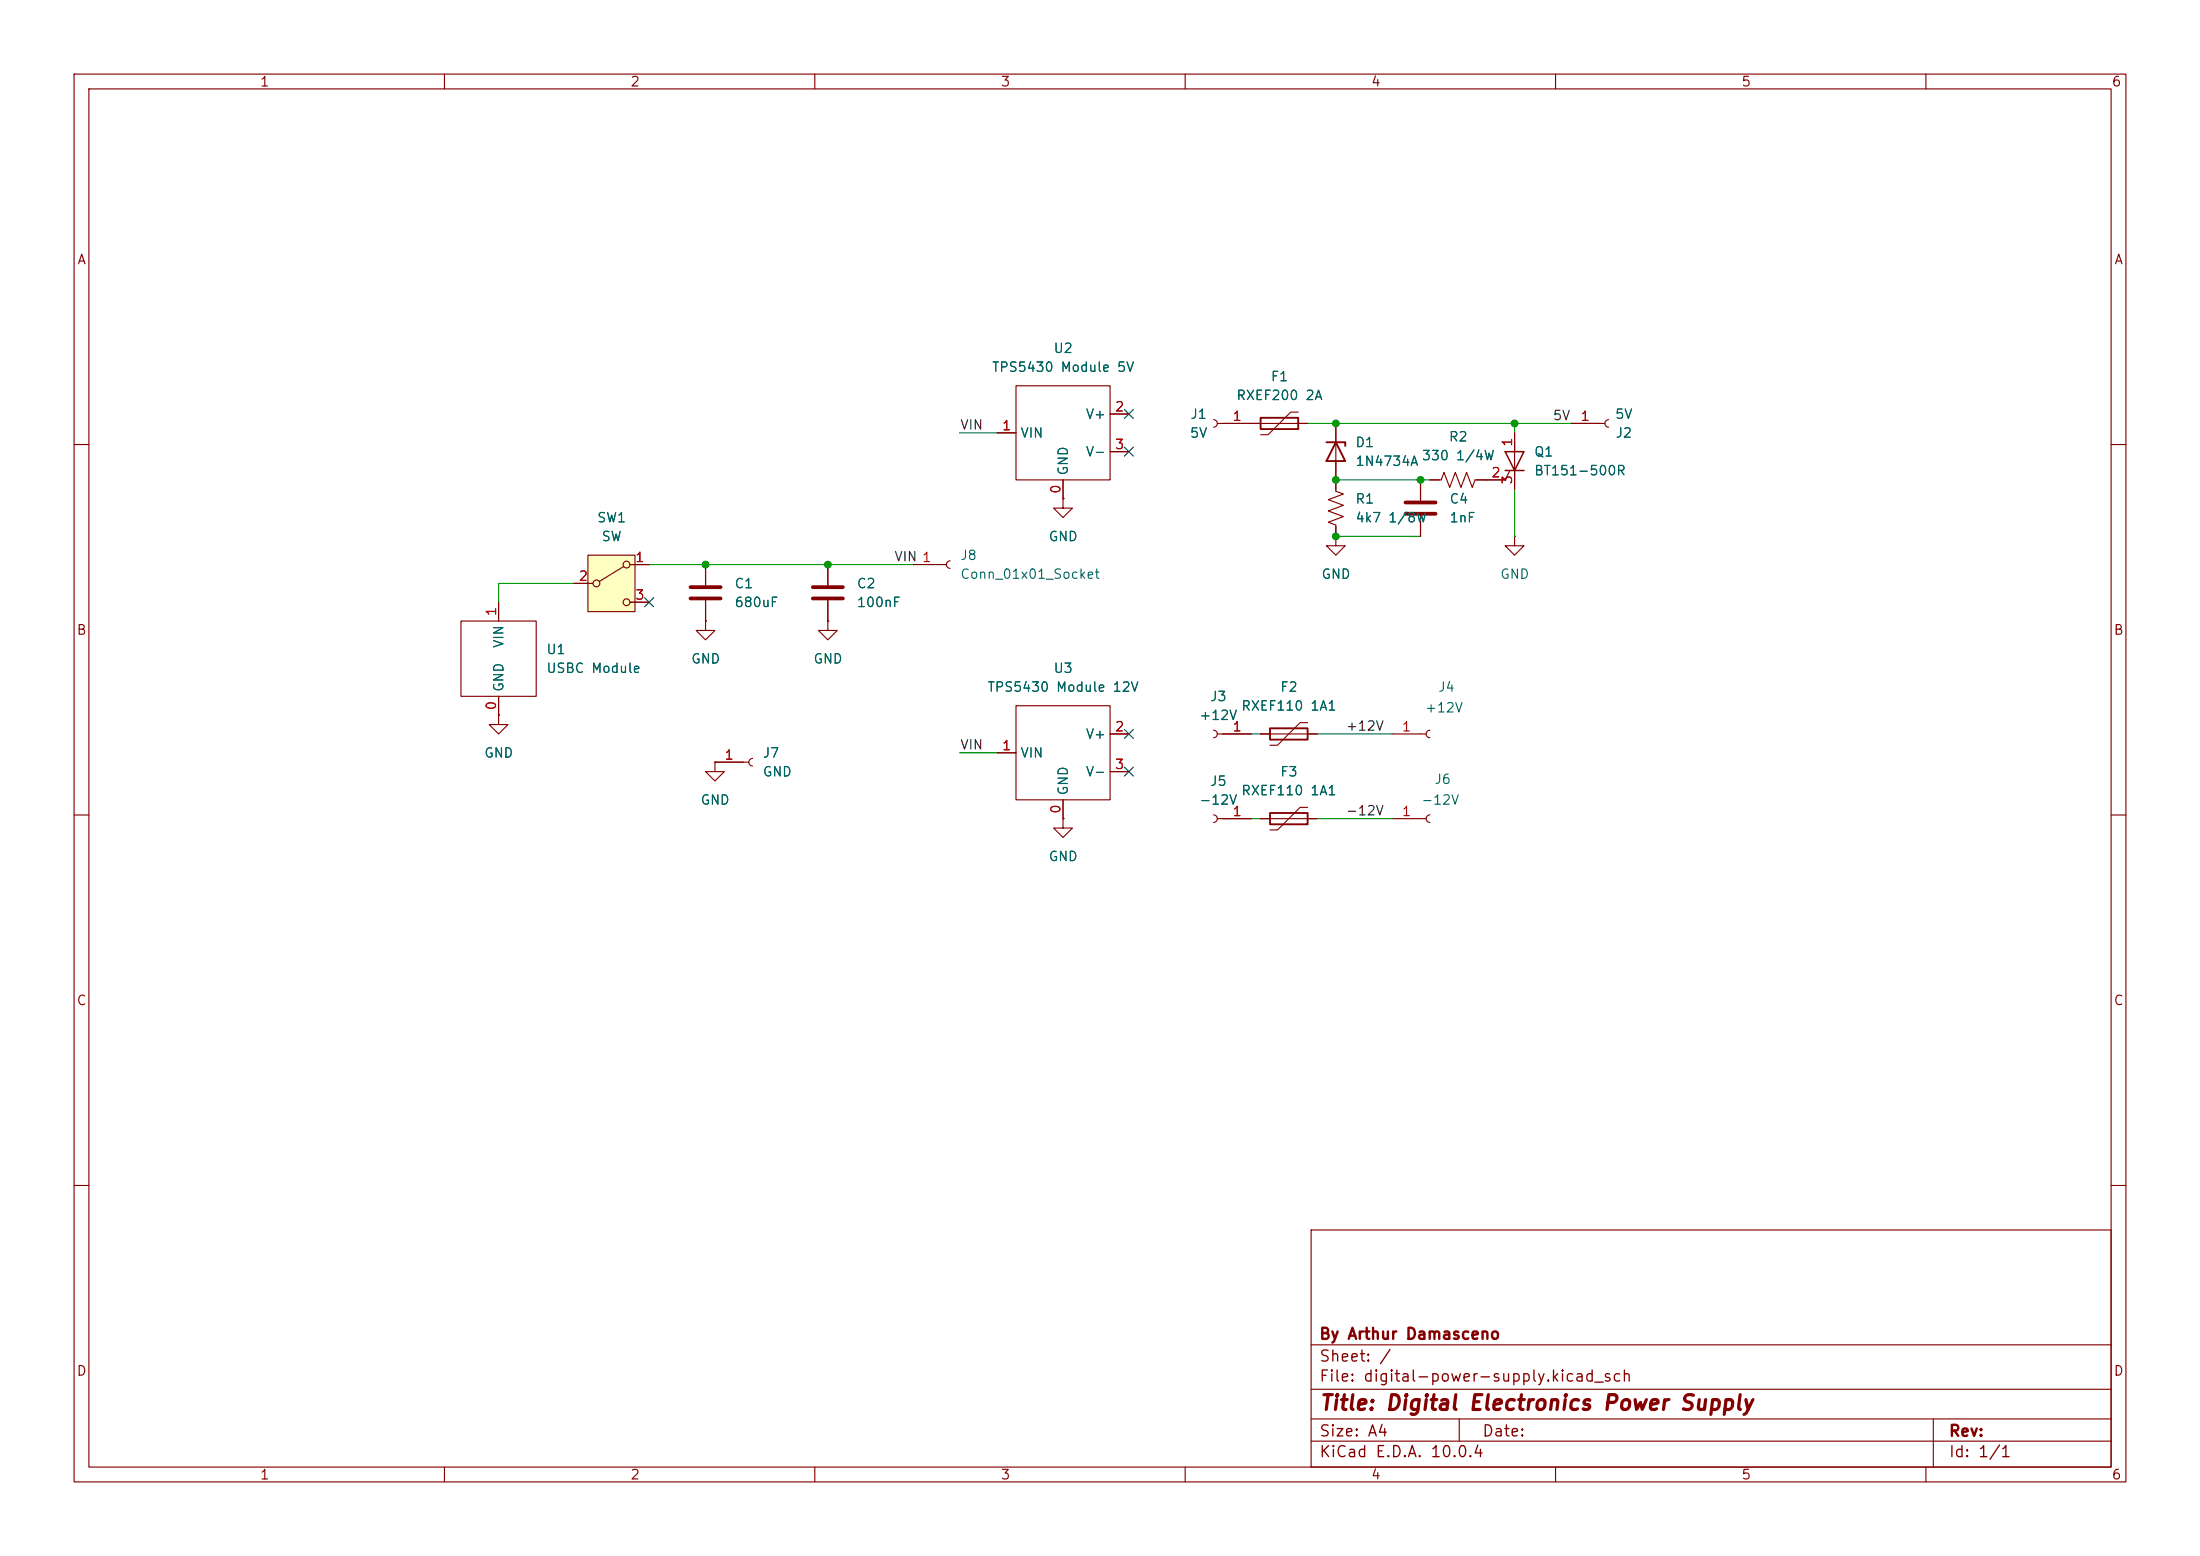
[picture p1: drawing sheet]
(kicad_sch
 (version 20260306)
 (generator "eeschema")
 (generator_version "10.0")
 (paper "A4")
 (title_block
  (title "Digital Electronics Power Supply")
  (company "By Arthur Damasceno"))
 (lib_symbols
  (symbol "Connector:Conn_01x01_Socket"
   (pin_names
    (offset 1.016) (hide yes)) (exclude_from_sim no) (in_bom yes) (on_board yes)
   (in_pos_files yes)
   (duplicate_pin_numbers_are_jumpers no)
   (property "Reference" "J" (at 0 2.54 0) (show_name no) (do_not_autoplace no) (effects (font (size 1.27 1.27))))
   (property "Value" "Conn_01x01_Socket" (at 0 -2.54 0) (show_name no) (do_not_autoplace no) (effects (font (size 1.27 1.27))))
   (property "Footprint" "" (at 0 0 0) (show_name no) (do_not_autoplace no) (hide yes) (effects (font (size 1.27 1.27))))
   (property "Datasheet" "" (at 0 0 0) (show_name no) (do_not_autoplace no) (hide yes) (effects (font (size 1.27 1.27))))
   (property "Description" "Generic connector, single row, 01x01, script generated" (at 0 0 0) (show_name no) (do_not_autoplace no) (hide yes) (effects (font (size 1.27 1.27))))
   (property "ki_locked" "" (at 0 0 0) (show_name no) (do_not_autoplace no) (effects (font (size 1.27 1.27))))
   (symbol "Conn_01x01_Socket_1_1"
    (polyline (pts (xy -1.27 0) (xy -0.508 0)) (stroke (width 0.1524) (type default)) (fill (type none)))
    (arc (start 0 -0.508) (mid -0.5058 0) (end 0 0.508) (stroke (width 0.1524) (type default)) (fill (type none)))
    (pin passive line (at -5.08 0 0) (length 3.81) (name "Pin_1" (effects (font (size 1.27 1.27)))) (number "1" (effects (font (size 1.27 1.27))))))
   (embedded_fonts no))
  (symbol "Device:C"
   (pin_numbers (hide yes))
   (pin_names
    (offset 0.254)) (exclude_from_sim no) (in_bom yes) (on_board yes)
   (in_pos_files yes)
   (duplicate_pin_numbers_are_jumpers no)
   (property "Reference" "C" (at 0.635 2.54 0) (show_name no) (do_not_autoplace no) (effects (font (size 1.27 1.27)) (justify left)))
   (property "Value" "C" (at 0.635 -2.54 0) (show_name no) (do_not_autoplace no) (effects (font (size 1.27 1.27)) (justify left)))
   (property "Footprint" "" (at 0.9652 -3.81 0) (show_name no) (do_not_autoplace no) (hide yes) (effects (font (size 1.27 1.27))))
   (property "Datasheet" "" (at 0 0 0) (show_name no) (do_not_autoplace no) (hide yes) (effects (font (size 1.27 1.27))))
   (property "Description" "Unpolarized capacitor" (at 0 0 0) (show_name no) (do_not_autoplace no) (hide yes) (effects (font (size 1.27 1.27))))
   (symbol "C_0_1"
    (polyline (pts (xy -2.032 0.762) (xy 2.032 0.762)) (stroke (width 0.508) (type default)) (fill (type none)))
    (polyline (pts (xy -2.032 -0.762) (xy 2.032 -0.762)) (stroke (width 0.508) (type default)) (fill (type none))))
   (symbol "C_1_1"
    (pin passive line (at 0 3.81 270) (length 2.794) (name "" (effects (font (size 1.27 1.27)))) (number "1" (effects (font (size 1.27 1.27)))))
    (pin passive line (at 0 -3.81 90) (length 2.794) (name "" (effects (font (size 1.27 1.27)))) (number "2" (effects (font (size 1.27 1.27))))))
   (embedded_fonts no))
  (symbol "Device:D_Zener"
   (pin_numbers (hide yes))
   (pin_names
    (offset 1.016) (hide yes)) (exclude_from_sim no) (in_bom yes) (on_board yes)
   (in_pos_files yes)
   (duplicate_pin_numbers_are_jumpers no)
   (property "Reference" "D" (at 0 2.54 0) (show_name no) (do_not_autoplace no) (effects (font (size 1.27 1.27))))
   (property "Value" "D_Zener" (at 0 -2.54 0) (show_name no) (do_not_autoplace no) (effects (font (size 1.27 1.27))))
   (property "Footprint" "" (at 0 0 0) (show_name no) (do_not_autoplace no) (hide yes) (effects (font (size 1.27 1.27))))
   (property "Datasheet" "" (at 0 0 0) (show_name no) (do_not_autoplace no) (hide yes) (effects (font (size 1.27 1.27))))
   (property "Description" "Zener diode" (at 0 0 0) (show_name no) (do_not_autoplace no) (hide yes) (effects (font (size 1.27 1.27))))
   (symbol "D_Zener_0_1"
    (polyline (pts (xy -1.27 -1.27) (xy -1.27 1.27) (xy -0.762 1.27)) (stroke (width 0.254) (type default)) (fill (type none)))
    (polyline (pts (xy 1.27 0) (xy -1.27 0)) (stroke (width 0) (type default)) (fill (type none)))
    (polyline (pts (xy 1.27 -1.27) (xy 1.27 1.27) (xy -1.27 0) (xy 1.27 -1.27)) (stroke (width 0.254) (type default)) (fill (type none))))
   (symbol "D_Zener_1_1"
    (pin passive line (at -3.81 0 0) (length 2.54) (name "K" (effects (font (size 1.27 1.27)))) (number "1" (effects (font (size 1.27 1.27)))))
    (pin passive line (at 3.81 0 180) (length 2.54) (name "A" (effects (font (size 1.27 1.27)))) (number "2" (effects (font (size 1.27 1.27))))))
   (embedded_fonts no))
  (symbol "Device:Polyfuse"
   (pin_numbers (hide yes))
   (pin_names
    (offset 0)) (exclude_from_sim no) (in_bom yes) (on_board yes)
   (in_pos_files yes)
   (duplicate_pin_numbers_are_jumpers no)
   (property "Reference" "F" (at -2.54 0 90) (show_name no) (do_not_autoplace no) (effects (font (size 1.27 1.27))))
   (property "Value" "Polyfuse" (at 2.54 0 90) (show_name no) (do_not_autoplace no) (effects (font (size 1.27 1.27))))
   (property "Footprint" "" (at 1.27 -5.08 0) (show_name no) (do_not_autoplace no) (hide yes) (effects (font (size 1.27 1.27)) (justify left)))
   (property "Datasheet" "" (at 0 0 0) (show_name no) (do_not_autoplace no) (hide yes) (effects (font (size 1.27 1.27))))
   (property "Description" "Resettable fuse, polymeric positive temperature coefficient" (at 0 0 0) (show_name no) (do_not_autoplace no) (hide yes) (effects (font (size 1.27 1.27))))
   (symbol "Polyfuse_0_1"
    (polyline (pts (xy -1.524 2.54) (xy -1.524 1.524) (xy 1.524 -1.524) (xy 1.524 -2.54)) (stroke (width 0) (type default)) (fill (type none)))
    (rectangle (start -0.762 2.54) (end 0.762 -2.54) (stroke (width 0.254) (type default)) (fill (type none)))
    (polyline (pts (xy 0 2.54) (xy 0 -2.54)) (stroke (width 0) (type default)) (fill (type none))))
   (symbol "Polyfuse_1_1"
    (pin passive line (at 0 3.81 270) (length 1.27) (name "" (effects (font (size 1.27 1.27)))) (number "1" (effects (font (size 1.27 1.27)))))
    (pin passive line (at 0 -3.81 90) (length 1.27) (name "" (effects (font (size 1.27 1.27)))) (number "2" (effects (font (size 1.27 1.27))))))
   (embedded_fonts no))
  (symbol "Device:R_US"
   (pin_numbers (hide yes))
   (pin_names
    (offset 0)) (exclude_from_sim no) (in_bom yes) (on_board yes)
   (in_pos_files yes)
   (duplicate_pin_numbers_are_jumpers no)
   (property "Reference" "R" (at 2.54 0 90) (show_name no) (do_not_autoplace no) (effects (font (size 1.27 1.27))))
   (property "Value" "R_US" (at -2.54 0 90) (show_name no) (do_not_autoplace no) (effects (font (size 1.27 1.27))))
   (property "Footprint" "" (at 1.016 -0.254 90) (show_name no) (do_not_autoplace no) (hide yes) (effects (font (size 1.27 1.27))))
   (property "Datasheet" "" (at 0 0 0) (show_name no) (do_not_autoplace no) (hide yes) (effects (font (size 1.27 1.27))))
   (property "Description" "Resistor, US symbol" (at 0 0 0) (show_name no) (do_not_autoplace no) (hide yes) (effects (font (size 1.27 1.27))))
   (symbol "R_US_0_1"
    (polyline (pts (xy 0 2.286) (xy 0 2.54)) (stroke (width 0) (type default)) (fill (type none)))
    (polyline (pts (xy 0 2.286) (xy 1.016 1.905) (xy 0 1.524) (xy -1.016 1.143) (xy 0 0.762)) (stroke (width 0) (type default)) (fill (type none)))
    (polyline (pts (xy 0 0.762) (xy 1.016 0.381) (xy 0 0) (xy -1.016 -0.381) (xy 0 -0.762)) (stroke (width 0) (type default)) (fill (type none)))
    (polyline (pts (xy 0 -0.762) (xy 1.016 -1.143) (xy 0 -1.524) (xy -1.016 -1.905) (xy 0 -2.286)) (stroke (width 0) (type default)) (fill (type none)))
    (polyline (pts (xy 0 -2.286) (xy 0 -2.54)) (stroke (width 0) (type default)) (fill (type none))))
   (symbol "R_US_1_1"
    (pin passive line (at 0 3.81 270) (length 1.27) (name "" (effects (font (size 1.27 1.27)))) (number "1" (effects (font (size 1.27 1.27)))))
    (pin passive line (at 0 -3.81 90) (length 1.27) (name "" (effects (font (size 1.27 1.27)))) (number "2" (effects (font (size 1.27 1.27))))))
   (embedded_fonts no))
  (symbol "Switch:SW_SPDT"
   (pin_names
    (offset 0) (hide yes)) (exclude_from_sim no) (in_bom yes) (on_board yes)
   (in_pos_files yes)
   (duplicate_pin_numbers_are_jumpers no)
   (property "Reference" "SW" (at 0 5.08 0) (show_name no) (do_not_autoplace no) (effects (font (size 1.27 1.27))))
   (property "Value" "SW_SPDT" (at 0 -5.08 0) (show_name no) (do_not_autoplace no) (effects (font (size 1.27 1.27))))
   (property "Footprint" "" (at 0 0 0) (show_name no) (do_not_autoplace no) (hide yes) (effects (font (size 1.27 1.27))))
   (property "Datasheet" "" (at 0 -7.62 0) (show_name no) (do_not_autoplace no) (hide yes) (effects (font (size 1.27 1.27))))
   (property "Description" "Switch, single pole double throw" (at 0 0 0) (show_name no) (do_not_autoplace no) (hide yes) (effects (font (size 1.27 1.27))))
   (symbol "SW_SPDT_0_1"
    (circle (center -2.032 0) (radius 0.4572) (stroke (width 0) (type default)) (fill (type none)))
    (polyline (pts (xy -1.651 0.254) (xy 1.651 2.286)) (stroke (width 0) (type default)) (fill (type none)))
    (circle (center 2.032 2.54) (radius 0.4572) (stroke (width 0) (type default)) (fill (type none)))
    (circle (center 2.032 -2.54) (radius 0.4572) (stroke (width 0) (type default)) (fill (type none))))
   (symbol "SW_SPDT_1_1"
    (rectangle (start -3.175 3.81) (end 3.175 -3.81) (stroke (width 0) (type default)) (fill (type background)))
    (pin passive line (at 5.08 2.54 180) (length 2.54) (name "A" (effects (font (size 1.27 1.27)))) (number "1" (effects (font (size 1.27 1.27)))))
    (pin passive line (at -5.08 0 0) (length 2.54) (name "B" (effects (font (size 1.27 1.27)))) (number "2" (effects (font (size 1.27 1.27)))))
    (pin passive line (at 5.08 -2.54 180) (length 2.54) (name "C" (effects (font (size 1.27 1.27)))) (number "3" (effects (font (size 1.27 1.27))))))
   (embedded_fonts no))
  (symbol "Triac_Thyristor:BT169B"
   (pin_names
    (offset 0) (hide yes)) (exclude_from_sim no) (in_bom yes) (on_board yes)
   (in_pos_files yes)
   (duplicate_pin_numbers_are_jumpers no)
   (property "Reference" "Q" (at 2.54 1.905 0) (show_name no) (do_not_autoplace no) (effects (font (size 1.27 1.27)) (justify left)))
   (property "Value" "BT169B" (at 2.54 0 0) (show_name no) (do_not_autoplace no) (effects (font (size 1.27 1.27)) (justify left)))
   (property "Footprint" "Package_TO_SOT_THT:TO-92_Inline" (at 2.54 -1.905 0) (show_name no) (do_not_autoplace no) (hide yes) (effects (font (size 1.27 1.27)
    (italic yes)) (justify left)))
   (property "Datasheet" "https://media.digikey.com/pdf/Data%20Sheets/NXP%20PDFs/BT169_Series.pdf" (at 0 0 0) (show_name no) (do_not_autoplace no) (hide yes) (effects (font (size 1.27 1.27)) (justify left)))
   (property "Description" "0.5A Ion, 200V Voff, Thyristors logic level, Silicon Controlled Rectifier (Thyristor), TO-92" (at 0 0 0) (show_name no) (do_not_autoplace no) (hide yes) (effects (font (size 1.27 1.27))))
   (symbol "BT169B_0_1"
    (polyline (pts (xy -1.27 1.27) (xy 1.27 1.27) (xy 0 -1.27) (xy -1.27 1.27)) (stroke (width 0.2032) (type default)) (fill (type none)))
    (polyline (pts (xy -1.27 -1.27) (xy 1.27 -1.27)) (stroke (width 0.2032) (type default)) (fill (type none)))
    (polyline (pts (xy -1.27 -2.54) (xy -0.635 -1.27)) (stroke (width 0) (type default)) (fill (type none)))
    (polyline (pts (xy 0 -2.54) (xy 0 2.54)) (stroke (width 0) (type default)) (fill (type none))))
   (symbol "BT169B_1_1"
    (pin passive line (at 0 3.81 270) (length 2.54) (name "A" (effects (font (size 1.27 1.27)))) (number "1" (effects (font (size 1.27 1.27)))))
    (pin input line (at -3.81 -2.54 0) (length 2.54) (name "G" (effects (font (size 1.27 1.27)))) (number "2" (effects (font (size 1.27 1.27)))))
    (pin passive line (at 0 -3.81 90) (length 2.54) (name "K" (effects (font (size 1.27 1.27)))) (number "3" (effects (font (size 1.27 1.27))))))
   (embedded_fonts no))
  (symbol "module:TPS5430_Module" (exclude_from_sim no) (in_bom yes) (on_board yes)
   (in_pos_files yes)
   (duplicate_pin_numbers_are_jumpers no)
   (property "Reference" "U" (at 0 0 0) (show_name no) (do_not_autoplace no) (effects (font (size 1.27 1.27))))
   (property "Value" "TPS5430_Module" (at 0.508 8.636 0) (show_name no) (do_not_autoplace no) (effects (font (size 1.27 1.27))))
   (property "Footprint" "" (at 0 0 0) (show_name no) (do_not_autoplace no) (hide yes) (effects (font (size 1.27 1.27))))
   (property "Datasheet" "" (at 0 0 0) (show_name no) (do_not_autoplace no) (hide yes) (effects (font (size 1.27 1.27))))
   (property "Description" "" (at 0 0 0) (show_name no) (do_not_autoplace no) (hide yes) (effects (font (size 1.27 1.27))))
   (symbol "TPS5430_Module_0_1"
    (rectangle (start -6.35 6.35) (end 6.35 -6.35) (stroke (width 0) (type default)) (fill (type none))))
   (symbol "TPS5430_Module_1_1"
    (pin power_out line (at 0 -8.89 90) (length 2.54) (name "GND" (effects (font (size 1.27 1.27)))) (number "0" (effects (font (size 1.27 1.27)))))
    (pin power_in line (at -8.89 0 0) (length 2.54) (name "VIN" (effects (font (size 1.27 1.27)))) (number "1" (effects (font (size 1.27 1.27)))))
    (pin power_out line (at 8.89 2.54 180) (length 2.54) (name "V+" (effects (font (size 1.27 1.27)))) (number "2" (effects (font (size 1.27 1.27)))))
    (pin power_out line (at 8.89 -2.54 180) (length 2.54) (name "V-" (effects (font (size 1.27 1.27)))) (number "3" (effects (font (size 1.27 1.27))))))
   (embedded_fonts no))
  (symbol "module:USBC_Module" (exclude_from_sim no) (in_bom yes) (on_board yes)
   (in_pos_files yes)
   (duplicate_pin_numbers_are_jumpers no)
   (property "Reference" "K" (at 0 0 0) (show_name no) (do_not_autoplace no) (effects (font (size 1.27 1.27))))
   (property "Value" "USBC_Module" (at 11.938 0 0) (show_name no) (do_not_autoplace no) (effects (font (size 1.27 1.27))))
   (property "Footprint" "" (at 0 0 0) (show_name no) (do_not_autoplace no) (hide yes) (effects (font (size 1.27 1.27))))
   (property "Datasheet" "" (at 0 0 0) (show_name no) (do_not_autoplace no) (hide yes) (effects (font (size 1.27 1.27))))
   (property "Description" "" (at 0 0 0) (show_name no) (do_not_autoplace no) (hide yes) (effects (font (size 1.27 1.27))))
   (symbol "USBC_Module_0_1"
    (rectangle (start -5.08 5.08) (end 5.08 -5.08) (stroke (width 0) (type default)) (fill (type none))))
   (symbol "USBC_Module_1_1"
    (pin power_out line (at 0 -7.62 90) (length 2.54) (name "GND" (effects (font (size 1.27 1.27)))) (number "0" (effects (font (size 1.27 1.27)))))
    (pin power_out line (at 0 7.62 270) (length 2.54) (name "VIN" (effects (font (size 1.27 1.27)))) (number "1" (effects (font (size 1.27 1.27))))))
   (embedded_fonts no))
  (symbol "power:GND"
   (power global)
   (pin_numbers (hide yes))
   (pin_names
    (offset 0) (hide yes)) (exclude_from_sim no) (in_bom yes) (on_board yes)
   (in_pos_files yes)
   (duplicate_pin_numbers_are_jumpers no)
   (property "Reference" "#PWR" (at 0 -6.35 0) (show_name no) (do_not_autoplace no) (hide yes) (effects (font (size 1.27 1.27))))
   (property "Value" "GND" (at 0 -3.81 0) (show_name no) (do_not_autoplace no) (effects (font (size 1.27 1.27))))
   (property "Footprint" "" (at 0 0 0) (show_name no) (do_not_autoplace no) (hide yes) (effects (font (size 1.27 1.27))))
   (property "Datasheet" "" (at 0 0 0) (show_name no) (do_not_autoplace no) (hide yes) (effects (font (size 1.27 1.27))))
   (property "Description" "Power symbol creates a global label with name \"GND\" , ground" (at 0 0 0) (show_name no) (do_not_autoplace no) (hide yes) (effects (font (size 1.27 1.27))))
   (symbol "GND_0_1"
    (polyline (pts (xy 0 0) (xy 0 -1.27) (xy 1.27 -1.27) (xy 0 -2.54) (xy -1.27 -1.27) (xy 0 -1.27)) (stroke (width 0) (type default)) (fill (type none))))
   (symbol "GND_1_1"
    (pin power_in line (at 0 0 270) (length 0) (name "" (effects (font (size 1.27 1.27)))) (number "1" (effects (font (size 1.27 1.27))))))
   (embedded_fonts no)))
 (junction
  (at 191.77 64.77)
  (diameter 0)
  (color 0 0 0 0))
 (junction
  (at 95.25 76.2)
  (diameter 0)
  (color 0 0 0 0))
 (junction
  (at 180.34 64.77)
  (diameter 0)
  (color 0 0 0 0))
 (junction
  (at 180.34 57.15)
  (diameter 0)
  (color 0 0 0 0))
 (junction
  (at 204.47 57.15)
  (diameter 0)
  (color 0 0 0 0))
 (junction
  (at 180.34 72.39)
  (diameter 0)
  (color 0 0 0 0))
 (junction
  (at 111.76 76.2)
  (diameter 0)
  (color 0 0 0 0))
 (no_connect
  (at 152.4 104.14))
 (no_connect
  (at 152.4 60.96))
 (no_connect
  (at 152.4 99.06))
 (no_connect
  (at 152.4 55.88))
 (no_connect
  (at 87.63 81.28))
 (wire
  (pts (xy 170.18 110.49) (xy 168.91 110.49))
  (stroke (width 0) (type default)))
 (wire
  (pts (xy 129.54 58.42) (xy 134.62 58.42))
  (stroke (width 0) (type default)))
 (wire
  (pts (xy 77.47 78.74) (xy 67.31 78.74))
  (stroke (width 0) (type default)))
 (wire
  (pts (xy 170.18 99.06) (xy 168.91 99.06))
  (stroke (width 0) (type default)))
 (wire
  (pts (xy 95.25 76.2) (xy 87.63 76.2))
  (stroke (width 0) (type default)))
 (wire
  (pts (xy 111.76 76.2) (xy 123.19 76.2))
  (stroke (width 0) (type default)))
 (wire
  (pts (xy 180.34 72.39) (xy 191.77 72.39))
  (stroke (width 0) (type default)))
 (wire
  (pts (xy 204.47 66.04) (xy 204.47 72.39))
  (stroke (width 0) (type default)))
 (wire
  (pts (xy 191.77 64.77) (xy 193.04 64.77))
  (stroke (width 0) (type default)))
 (wire
  (pts (xy 129.54 101.6) (xy 134.62 101.6))
  (stroke (width 0) (type default)))
 (wire
  (pts (xy 180.34 64.77) (xy 191.77 64.77))
  (stroke (width 0) (type default)))
 (wire
  (pts (xy 176.53 57.15) (xy 180.34 57.15))
  (stroke (width 0) (type default)))
 (wire
  (pts (xy 67.31 78.74) (xy 67.31 81.28))
  (stroke (width 0) (type default)))
 (wire
  (pts (xy 204.47 57.15) (xy 212.09 57.15))
  (stroke (width 0) (type default)))
 (wire
  (pts (xy 177.8 110.49) (xy 187.96 110.49))
  (stroke (width 0) (type default)))
 (wire
  (pts (xy 177.8 99.06) (xy 187.96 99.06))
  (stroke (width 0) (type default)))
 (wire
  (pts (xy 180.34 57.15) (xy 204.47 57.15))
  (stroke (width 0) (type default)))
 (wire
  (pts (xy 204.47 58.42) (xy 204.47 57.15))
  (stroke (width 0) (type default)))
 (wire
  (pts (xy 95.25 76.2) (xy 111.76 76.2))
  (stroke (width 0) (type default)))
 (label "VIN"
  (at 120.65 76.2 0)
  (effects (font (size 1.27 1.27)) (justify left bottom)))
 (label "-12V"
  (at 181.61 110.49 0)
  (effects (font (size 1.27 1.27)) (justify left bottom)))
 (label "5V"
  (at 209.55 57.15 0)
  (effects (font (size 1.27 1.27)) (justify left bottom)))
 (label "+12V"
  (at 181.61 99.06 0)
  (effects (font (size 1.27 1.27)) (justify left bottom)))
 (label "VIN"
  (at 129.54 58.42 0)
  (effects (font (size 1.27 1.27)) (justify left bottom)))
 (label "VIN"
  (at 129.54 101.6 0)
  (effects (font (size 1.27 1.27)) (justify left bottom)))
 (symbol
  (lib_id "Connector:Conn_01x01_Socket")
  (at 217.17 57.15 0)
  (unit 1)
  (body_style 1)
  (exclude_from_sim no)
  (in_bom yes)
  (on_board yes)
  (in_pos_files yes)
  (dnp no)
  (property "Reference" "J2" (at 219.202 58.42 0) (show_name no) (do_not_autoplace no) (effects (font (size 1.27 1.27))))
  (property "Value" "5V" (at 219.202 55.88 0) (show_name no) (do_not_autoplace no) (effects (font (size 1.27 1.27))))
  (property "Footprint" "footprints:Connector" (at 217.17 57.15 0) (hide yes) (show_name no) (do_not_autoplace no) (effects (font (size 1.27 1.27))))
  (property "Datasheet" "" (at 217.17 57.15 0) (hide yes) (show_name no) (do_not_autoplace no) (effects (font (size 1.27 1.27))))
  (property "Description" "Generic connector, single row, 01x01, script generated" (at 217.17 57.15 0) (hide yes) (show_name no) (do_not_autoplace no) (effects (font (size 1.27 1.27))))
  (pin "1"))
 (symbol
  (lib_id "Device:Polyfuse")
  (at 172.72 57.15 90)
  (unit 1)
  (body_style 1)
  (exclude_from_sim no)
  (in_bom yes)
  (on_board yes)
  (in_pos_files yes)
  (dnp no)
  (fields_autoplaced yes)
  (property "Reference" "F1" (at 172.72 50.8 90) (show_name no) (do_not_autoplace no) (effects (font (size 1.27 1.27))))
  (property "Value" "RXEF200 2A" (at 172.72 53.34 90) (show_name no) (do_not_autoplace no) (effects (font (size 1.27 1.27))))
  (property "Footprint" "Fuse:Fuse_Bourns_MF-RG300" (at 177.8 55.88 0) (hide yes) (show_name no) (do_not_autoplace no) (effects (font (size 1.27 1.27)) (justify left)))
  (property "Datasheet" "" (at 172.72 57.15 0) (hide yes) (show_name no) (do_not_autoplace no) (effects (font (size 1.27 1.27))))
  (property "Description" "Resettable fuse, polymeric positive temperature coefficient" (at 172.72 57.15 0) (hide yes) (show_name no) (do_not_autoplace no) (effects (font (size 1.27 1.27))))
  (pin "1")
  (pin "2"))
 (symbol
  (lib_id "Connector:Conn_01x01_Socket")
  (at 163.83 99.06 180)
  (unit 1)
  (body_style 1)
  (exclude_from_sim no)
  (in_bom yes)
  (on_board yes)
  (in_pos_files yes)
  (dnp no)
  (fields_autoplaced yes)
  (property "Reference" "J3" (at 164.465 93.98 0) (show_name no) (do_not_autoplace no) (effects (font (size 1.27 1.27))))
  (property "Value" "+12V" (at 164.465 96.52 0) (show_name no) (do_not_autoplace no) (effects (font (size 1.27 1.27))))
  (property "Footprint" "footprints:Connector" (at 163.83 99.06 0) (hide yes) (show_name no) (do_not_autoplace no) (effects (font (size 1.27 1.27))))
  (property "Datasheet" "" (at 163.83 99.06 0) (hide yes) (show_name no) (do_not_autoplace no) (effects (font (size 1.27 1.27))))
  (property "Description" "Generic connector, single row, 01x01, script generated" (at 163.83 99.06 0) (hide yes) (show_name no) (do_not_autoplace no) (effects (font (size 1.27 1.27))))
  (pin "1"))
 (symbol
  (lib_id "power:GND")
  (at 180.34 72.39 0)
  (unit 1)
  (body_style 1)
  (exclude_from_sim no)
  (in_bom yes)
  (on_board yes)
  (in_pos_files yes)
  (dnp no)
  (fields_autoplaced yes)
  (property "Reference" "#PWR01" (at 180.34 78.74 0) (hide yes) (show_name no) (do_not_autoplace no) (effects (font (size 1.27 1.27))))
  (property "Value" "GND" (at 180.34 77.47 0) (show_name no) (do_not_autoplace no) (effects (font (size 1.27 1.27))))
  (property "Footprint" "" (at 180.34 72.39 0) (hide yes) (show_name no) (do_not_autoplace no) (effects (font (size 1.27 1.27))))
  (property "Datasheet" "" (at 180.34 72.39 0) (hide yes) (show_name no) (do_not_autoplace no) (effects (font (size 1.27 1.27))))
  (property "Description" "Power symbol creates a global label with name \"GND\" , ground" (at 180.34 72.39 0) (hide yes) (show_name no) (do_not_autoplace no) (effects (font (size 1.27 1.27))))
  (pin "1"))
 (symbol
  (lib_id "module:USBC_Module")
  (at 67.31 88.9 0)
  (unit 1)
  (body_style 1)
  (exclude_from_sim no)
  (in_bom yes)
  (on_board yes)
  (in_pos_files yes)
  (dnp no)
  (fields_autoplaced yes)
  (property "Reference" "U1" (at 73.66 87.6299 0) (show_name no) (do_not_autoplace no) (effects (font (size 1.27 1.27)) (justify left)))
  (property "Value" "USBC Module" (at 73.66 90.1699 0) (show_name no) (do_not_autoplace no) (effects (font (size 1.27 1.27)) (justify left)))
  (property "Footprint" "footprints:USBC_Module" (at 67.31 88.9 0) (hide yes) (show_name no) (do_not_autoplace no) (effects (font (size 1.27 1.27))))
  (property "Datasheet" "" (at 67.31 88.9 0) (hide yes) (show_name no) (do_not_autoplace no) (effects (font (size 1.27 1.27))))
  (property "Description" "" (at 67.31 88.9 0) (hide yes) (show_name no) (do_not_autoplace no) (effects (font (size 1.27 1.27))))
  (pin "0")
  (pin "1"))
 (symbol
  (lib_id "Connector:Conn_01x01_Socket")
  (at 101.6 102.87 0)
  (unit 1)
  (body_style 1)
  (exclude_from_sim no)
  (in_bom yes)
  (on_board yes)
  (in_pos_files yes)
  (dnp no)
  (fields_autoplaced yes)
  (property "Reference" "J7" (at 102.87 101.5999 0) (show_name no) (do_not_autoplace no) (effects (font (size 1.27 1.27)) (justify left)))
  (property "Value" "GND" (at 102.87 104.1399 0) (show_name no) (do_not_autoplace no) (effects (font (size 1.27 1.27)) (justify left)))
  (property "Footprint" "footprints:Connector" (at 101.6 102.87 0) (hide yes) (show_name no) (do_not_autoplace no) (effects (font (size 1.27 1.27))))
  (property "Datasheet" "" (at 101.6 102.87 0) (hide yes) (show_name no) (do_not_autoplace no) (effects (font (size 1.27 1.27))))
  (property "Description" "Generic connector, single row, 01x01, script generated" (at 101.6 102.87 0) (hide yes) (show_name no) (do_not_autoplace no) (effects (font (size 1.27 1.27))))
  (pin "1"))
 (symbol
  (lib_id "Triac_Thyristor:BT169B")
  (at 204.47 62.23 0)
  (unit 1)
  (body_style 1)
  (exclude_from_sim no)
  (in_bom yes)
  (on_board yes)
  (in_pos_files yes)
  (dnp no)
  (fields_autoplaced yes)
  (property "Reference" "Q1" (at 207.01 60.9599 0) (show_name no) (do_not_autoplace no) (effects (font (size 1.27 1.27)) (justify left)))
  (property "Value" "BT151-500R" (at 207.01 63.4999 0) (show_name no) (do_not_autoplace no) (effects (font (size 1.27 1.27)) (justify left)))
  (property "Footprint" "Package_TO_SOT_THT:TO-92_Inline" (at 207.01 64.135 0) (hide yes) (show_name no) (do_not_autoplace no) (effects (font (size 1.27 1.27)
    (italic yes)) (justify left)))
  (property "Datasheet" "https://media.digikey.com/pdf/Data%20Sheets/NXP%20PDFs/BT169_Series.pdf" (at 204.47 62.23 0) (hide yes) (show_name no) (do_not_autoplace no) (effects (font (size 1.27 1.27)) (justify left)))
  (property "Description" "0.5A Ion, 200V Voff, Thyristors logic level, Silicon Controlled Rectifier (Thyristor), TO-92" (at 204.47 62.23 0) (hide yes) (show_name no) (do_not_autoplace no) (effects (font (size 1.27 1.27))))
  (pin "1")
  (pin "3")
  (pin "2"))
 (symbol
  (lib_id "power:GND")
  (at 95.25 83.82 0)
  (unit 1)
  (body_style 1)
  (exclude_from_sim no)
  (in_bom yes)
  (on_board yes)
  (in_pos_files yes)
  (dnp no)
  (fields_autoplaced yes)
  (property "Reference" "#PWR031" (at 95.25 90.17 0) (hide yes) (show_name no) (do_not_autoplace no) (effects (font (size 1.27 1.27))))
  (property "Value" "GND" (at 95.25 88.9 0) (show_name no) (do_not_autoplace no) (effects (font (size 1.27 1.27))))
  (property "Footprint" "" (at 95.25 83.82 0) (hide yes) (show_name no) (do_not_autoplace no) (effects (font (size 1.27 1.27))))
  (property "Datasheet" "" (at 95.25 83.82 0) (hide yes) (show_name no) (do_not_autoplace no) (effects (font (size 1.27 1.27))))
  (property "Description" "Power symbol creates a global label with name \"GND\" , ground" (at 95.25 83.82 0) (hide yes) (show_name no) (do_not_autoplace no) (effects (font (size 1.27 1.27))))
  (pin "1"))
 (symbol
  (lib_id "Connector:Conn_01x01_Socket")
  (at 163.83 110.49 180)
  (unit 1)
  (body_style 1)
  (exclude_from_sim no)
  (in_bom yes)
  (on_board yes)
  (in_pos_files yes)
  (dnp no)
  (fields_autoplaced yes)
  (property "Reference" "J5" (at 164.465 105.41 0) (show_name no) (do_not_autoplace no) (effects (font (size 1.27 1.27))))
  (property "Value" "-12V" (at 164.465 107.95 0) (show_name no) (do_not_autoplace no) (effects (font (size 1.27 1.27))))
  (property "Footprint" "footprints:Connector" (at 163.83 110.49 0) (hide yes) (show_name no) (do_not_autoplace no) (effects (font (size 1.27 1.27))))
  (property "Datasheet" "" (at 163.83 110.49 0) (hide yes) (show_name no) (do_not_autoplace no) (effects (font (size 1.27 1.27))))
  (property "Description" "Generic connector, single row, 01x01, script generated" (at 163.83 110.49 0) (hide yes) (show_name no) (do_not_autoplace no) (effects (font (size 1.27 1.27))))
  (pin "1"))
 (symbol
  (lib_id "Device:Polyfuse")
  (at 173.99 110.49 90)
  (unit 1)
  (body_style 1)
  (exclude_from_sim no)
  (in_bom yes)
  (on_board yes)
  (in_pos_files yes)
  (dnp no)
  (fields_autoplaced yes)
  (property "Reference" "F3" (at 173.99 104.14 90) (show_name no) (do_not_autoplace no) (effects (font (size 1.27 1.27))))
  (property "Value" "RXEF110 1A1" (at 173.99 106.68 90) (show_name no) (do_not_autoplace no) (effects (font (size 1.27 1.27))))
  (property "Footprint" "Fuse:Fuse_Bourns_MF-RG300" (at 179.07 109.22 0) (hide yes) (show_name no) (do_not_autoplace no) (effects (font (size 1.27 1.27)) (justify left)))
  (property "Datasheet" "" (at 173.99 110.49 0) (hide yes) (show_name no) (do_not_autoplace no) (effects (font (size 1.27 1.27))))
  (property "Description" "Resettable fuse, polymeric positive temperature coefficient" (at 173.99 110.49 0) (hide yes) (show_name no) (do_not_autoplace no) (effects (font (size 1.27 1.27))))
  (pin "1")
  (pin "2"))
 (symbol
  (lib_id "Switch:SW_SPDT")
  (at 82.55 78.74 0)
  (unit 1)
  (body_style 1)
  (exclude_from_sim no)
  (in_bom yes)
  (on_board yes)
  (in_pos_files yes)
  (dnp no)
  (fields_autoplaced yes)
  (property "Reference" "SW1" (at 82.55 69.85 0) (show_name no) (do_not_autoplace no) (effects (font (size 1.27 1.27))))
  (property "Value" "SW" (at 82.55 72.39 0) (show_name no) (do_not_autoplace no) (effects (font (size 1.27 1.27))))
  (property "Footprint" "" (at 82.55 78.74 0) (hide yes) (show_name no) (do_not_autoplace no) (effects (font (size 1.27 1.27))))
  (property "Datasheet" "" (at 82.55 86.36 0) (hide yes) (show_name no) (do_not_autoplace no) (effects (font (size 1.27 1.27))))
  (property "Description" "Switch, single pole double throw" (at 82.55 78.74 0) (hide yes) (show_name no) (do_not_autoplace no) (effects (font (size 1.27 1.27))))
  (pin "2")
  (pin "1")
  (pin "3"))
 (symbol
  (lib_id "power:GND")
  (at 96.52 102.87 0)
  (unit 1)
  (body_style 1)
  (exclude_from_sim no)
  (in_bom yes)
  (on_board yes)
  (in_pos_files yes)
  (dnp no)
  (fields_autoplaced yes)
  (property "Reference" "#PWR03" (at 96.52 109.22 0) (hide yes) (show_name no) (do_not_autoplace no) (effects (font (size 1.27 1.27))))
  (property "Value" "GND" (at 96.52 107.95 0) (show_name no) (do_not_autoplace no) (effects (font (size 1.27 1.27))))
  (property "Footprint" "" (at 96.52 102.87 0) (hide yes) (show_name no) (do_not_autoplace no) (effects (font (size 1.27 1.27))))
  (property "Datasheet" "" (at 96.52 102.87 0) (hide yes) (show_name no) (do_not_autoplace no) (effects (font (size 1.27 1.27))))
  (property "Description" "Power symbol creates a global label with name \"GND\" , ground" (at 96.52 102.87 0) (hide yes) (show_name no) (do_not_autoplace no) (effects (font (size 1.27 1.27))))
  (pin "1"))
 (symbol
  (lib_id "Device:C")
  (at 191.77 68.58 0)
  (unit 1)
  (body_style 1)
  (exclude_from_sim no)
  (in_bom yes)
  (on_board yes)
  (in_pos_files yes)
  (dnp no)
  (fields_autoplaced yes)
  (property "Reference" "C4" (at 195.58 67.3099 0) (show_name no) (do_not_autoplace no) (effects (font (size 1.27 1.27)) (justify left)))
  (property "Value" "1nF" (at 195.58 69.8499 0) (show_name no) (do_not_autoplace no) (effects (font (size 1.27 1.27)) (justify left)))
  (property "Footprint" "Capacitor_THT:C_Disc_D3.0mm_W2.0mm_P2.50mm" (at 192.7352 72.39 0) (hide yes) (show_name no) (do_not_autoplace no) (effects (font (size 1.27 1.27))))
  (property "Datasheet" "" (at 191.77 68.58 0) (hide yes) (show_name no) (do_not_autoplace no) (effects (font (size 1.27 1.27))))
  (property "Description" "Unpolarized capacitor" (at 191.77 68.58 0) (hide yes) (show_name no) (do_not_autoplace no) (effects (font (size 1.27 1.27))))
  (pin "1")
  (pin "2"))
 (symbol
  (lib_id "power:GND")
  (at 143.51 67.31 0)
  (unit 1)
  (body_style 1)
  (exclude_from_sim no)
  (in_bom yes)
  (on_board yes)
  (in_pos_files yes)
  (dnp no)
  (fields_autoplaced yes)
  (property "Reference" "#PWR033" (at 143.51 73.66 0) (hide yes) (show_name no) (do_not_autoplace no) (effects (font (size 1.27 1.27))))
  (property "Value" "GND" (at 143.51 72.39 0) (show_name no) (do_not_autoplace no) (effects (font (size 1.27 1.27))))
  (property "Footprint" "" (at 143.51 67.31 0) (hide yes) (show_name no) (do_not_autoplace no) (effects (font (size 1.27 1.27))))
  (property "Datasheet" "" (at 143.51 67.31 0) (hide yes) (show_name no) (do_not_autoplace no) (effects (font (size 1.27 1.27))))
  (property "Description" "Power symbol creates a global label with name \"GND\" , ground" (at 143.51 67.31 0) (hide yes) (show_name no) (do_not_autoplace no) (effects (font (size 1.27 1.27))))
  (pin "1"))
 (symbol
  (lib_id "Device:D_Zener")
  (at 180.34 60.96 270)
  (unit 1)
  (body_style 1)
  (exclude_from_sim no)
  (in_bom yes)
  (on_board yes)
  (in_pos_files yes)
  (dnp no)
  (fields_autoplaced yes)
  (property "Reference" "D1" (at 182.88 59.6899 90) (show_name no) (do_not_autoplace no) (effects (font (size 1.27 1.27)) (justify left)))
  (property "Value" "1N4734A" (at 182.88 62.2299 90) (show_name no) (do_not_autoplace no) (effects (font (size 1.27 1.27)) (justify left)))
  (property "Footprint" "Diode_THT:D_DO-34_SOD68_P7.62mm_Horizontal" (at 180.34 60.96 0) (hide yes) (show_name no) (do_not_autoplace no) (effects (font (size 1.27 1.27))))
  (property "Datasheet" "" (at 180.34 60.96 0) (hide yes) (show_name no) (do_not_autoplace no) (effects (font (size 1.27 1.27))))
  (property "Description" "Zener diode" (at 180.34 60.96 0) (hide yes) (show_name no) (do_not_autoplace no) (effects (font (size 1.27 1.27))))
  (pin "2")
  (pin "1"))
 (symbol
  (lib_id "power:GND")
  (at 204.47 72.39 0)
  (unit 1)
  (body_style 1)
  (exclude_from_sim no)
  (in_bom yes)
  (on_board yes)
  (in_pos_files yes)
  (dnp no)
  (fields_autoplaced yes)
  (property "Reference" "#PWR02" (at 204.47 78.74 0) (hide yes) (show_name no) (do_not_autoplace no) (effects (font (size 1.27 1.27))))
  (property "Value" "GND" (at 204.47 77.47 0) (show_name no) (do_not_autoplace no) (effects (font (size 1.27 1.27))))
  (property "Footprint" "" (at 204.47 72.39 0) (hide yes) (show_name no) (do_not_autoplace no) (effects (font (size 1.27 1.27))))
  (property "Datasheet" "" (at 204.47 72.39 0) (hide yes) (show_name no) (do_not_autoplace no) (effects (font (size 1.27 1.27))))
  (property "Description" "Power symbol creates a global label with name \"GND\" , ground" (at 204.47 72.39 0) (hide yes) (show_name no) (do_not_autoplace no) (effects (font (size 1.27 1.27))))
  (pin "1"))
 (symbol
  (lib_id "Device:C")
  (at 111.76 80.01 0)
  (unit 1)
  (body_style 1)
  (exclude_from_sim no)
  (in_bom yes)
  (on_board yes)
  (in_pos_files yes)
  (dnp no)
  (fields_autoplaced yes)
  (property "Reference" "C2" (at 115.57 78.7399 0) (show_name no) (do_not_autoplace no) (effects (font (size 1.27 1.27)) (justify left)))
  (property "Value" "100nF" (at 115.57 81.2799 0) (show_name no) (do_not_autoplace no) (effects (font (size 1.27 1.27)) (justify left)))
  (property "Footprint" "Capacitor_THT:C_Disc_D10.5mm_W5.0mm_P5.00mm" (at 112.7252 83.82 0) (hide yes) (show_name no) (do_not_autoplace no) (effects (font (size 1.27 1.27))))
  (property "Datasheet" "" (at 111.76 80.01 0) (hide yes) (show_name no) (do_not_autoplace no) (effects (font (size 1.27 1.27))))
  (property "Description" "Unpolarized capacitor" (at 111.76 80.01 0) (hide yes) (show_name no) (do_not_autoplace no) (effects (font (size 1.27 1.27))))
  (pin "1")
  (pin "2"))
 (symbol
  (lib_id "Device:R_US")
  (at 196.85 64.77 90)
  (unit 1)
  (body_style 1)
  (exclude_from_sim no)
  (in_bom yes)
  (on_board yes)
  (in_pos_files yes)
  (dnp no)
  (property "Reference" "R2" (at 196.85 58.928 90) (show_name no) (do_not_autoplace no) (effects (font (size 1.27 1.27))))
  (property "Value" "330 1/4W" (at 196.85 61.468 90) (show_name no) (do_not_autoplace no) (effects (font (size 1.27 1.27))))
  (property "Footprint" "Resistor_THT:R_Axial_DIN0207_L6.3mm_D2.5mm_P10.16mm_Horizontal" (at 197.104 63.754 90) (hide yes) (show_name no) (do_not_autoplace no) (effects (font (size 1.27 1.27))))
  (property "Datasheet" "" (at 196.85 64.77 0) (hide yes) (show_name no) (do_not_autoplace no) (effects (font (size 1.27 1.27))))
  (property "Description" "Resistor, US symbol" (at 196.85 64.77 0) (hide yes) (show_name no) (do_not_autoplace no) (effects (font (size 1.27 1.27))))
  (pin "2")
  (pin "1"))
 (symbol
  (lib_id "Connector:Conn_01x01_Socket")
  (at 128.27 76.2 0)
  (unit 1)
  (body_style 1)
  (exclude_from_sim no)
  (in_bom yes)
  (on_board yes)
  (in_pos_files yes)
  (dnp no)
  (fields_autoplaced yes)
  (property "Reference" "J8" (at 129.54 74.9299 0) (show_name no) (do_not_autoplace no) (effects (font (size 1.27 1.27)) (justify left)))
  (property "Value" "Conn_01x01_Socket" (at 129.54 77.4699 0) (show_name no) (do_not_autoplace no) (effects (font (size 1.27 1.27)) (justify left)))
  (property "Footprint" "footprints:Connector" (at 128.27 76.2 0) (hide yes) (show_name no) (do_not_autoplace no) (effects (font (size 1.27 1.27))))
  (property "Datasheet" "" (at 128.27 76.2 0) (hide yes) (show_name no) (do_not_autoplace no) (effects (font (size 1.27 1.27))))
  (property "Description" "Generic connector, single row, 01x01, script generated" (at 128.27 76.2 0) (hide yes) (show_name no) (do_not_autoplace no) (effects (font (size 1.27 1.27))))
  (pin "1"))
 (symbol
  (lib_id "power:GND")
  (at 143.51 110.49 0)
  (unit 1)
  (body_style 1)
  (exclude_from_sim no)
  (in_bom yes)
  (on_board yes)
  (in_pos_files yes)
  (dnp no)
  (fields_autoplaced yes)
  (property "Reference" "#PWR034" (at 143.51 116.84 0) (hide yes) (show_name no) (do_not_autoplace no) (effects (font (size 1.27 1.27))))
  (property "Value" "GND" (at 143.51 115.57 0) (show_name no) (do_not_autoplace no) (effects (font (size 1.27 1.27))))
  (property "Footprint" "" (at 143.51 110.49 0) (hide yes) (show_name no) (do_not_autoplace no) (effects (font (size 1.27 1.27))))
  (property "Datasheet" "" (at 143.51 110.49 0) (hide yes) (show_name no) (do_not_autoplace no) (effects (font (size 1.27 1.27))))
  (property "Description" "Power symbol creates a global label with name \"GND\" , ground" (at 143.51 110.49 0) (hide yes) (show_name no) (do_not_autoplace no) (effects (font (size 1.27 1.27))))
  (pin "1"))
 (symbol
  (lib_id "Connector:Conn_01x01_Socket")
  (at 163.83 57.15 180)
  (unit 1)
  (body_style 1)
  (exclude_from_sim no)
  (in_bom yes)
  (on_board yes)
  (in_pos_files yes)
  (dnp no)
  (property "Reference" "J1" (at 161.798 55.88 0) (show_name no) (do_not_autoplace no) (effects (font (size 1.27 1.27))))
  (property "Value" "5V" (at 161.798 58.42 0) (show_name no) (do_not_autoplace no) (effects (font (size 1.27 1.27))))
  (property "Footprint" "footprints:Connector" (at 163.83 57.15 0) (hide yes) (show_name no) (do_not_autoplace no) (effects (font (size 1.27 1.27))))
  (property "Datasheet" "" (at 163.83 57.15 0) (hide yes) (show_name no) (do_not_autoplace no) (effects (font (size 1.27 1.27))))
  (property "Description" "Generic connector, single row, 01x01, script generated" (at 163.83 57.15 0) (hide yes) (show_name no) (do_not_autoplace no) (effects (font (size 1.27 1.27))))
  (pin "1"))
 (symbol
  (lib_id "power:GND")
  (at 111.76 83.82 0)
  (unit 1)
  (body_style 1)
  (exclude_from_sim no)
  (in_bom yes)
  (on_board yes)
  (in_pos_files yes)
  (dnp no)
  (fields_autoplaced yes)
  (property "Reference" "#PWR032" (at 111.76 90.17 0) (hide yes) (show_name no) (do_not_autoplace no) (effects (font (size 1.27 1.27))))
  (property "Value" "GND" (at 111.76 88.9 0) (show_name no) (do_not_autoplace no) (effects (font (size 1.27 1.27))))
  (property "Footprint" "" (at 111.76 83.82 0) (hide yes) (show_name no) (do_not_autoplace no) (effects (font (size 1.27 1.27))))
  (property "Datasheet" "" (at 111.76 83.82 0) (hide yes) (show_name no) (do_not_autoplace no) (effects (font (size 1.27 1.27))))
  (property "Description" "Power symbol creates a global label with name \"GND\" , ground" (at 111.76 83.82 0) (hide yes) (show_name no) (do_not_autoplace no) (effects (font (size 1.27 1.27))))
  (pin "1"))
 (symbol
  (lib_id "Connector:Conn_01x01_Socket")
  (at 193.04 99.06 0)
  (unit 1)
  (body_style 1)
  (exclude_from_sim no)
  (in_bom yes)
  (on_board yes)
  (in_pos_files yes)
  (dnp no)
  (property "Reference" "J4" (at 194.056 92.71 0) (show_name no) (do_not_autoplace no) (effects (font (size 1.27 1.27)) (justify left)))
  (property "Value" "+12V" (at 192.278 95.504 0) (show_name no) (do_not_autoplace no) (effects (font (size 1.27 1.27)) (justify left)))
  (property "Footprint" "footprints:Connector" (at 193.04 99.06 0) (hide yes) (show_name no) (do_not_autoplace no) (effects (font (size 1.27 1.27))))
  (property "Datasheet" "" (at 193.04 99.06 0) (hide yes) (show_name no) (do_not_autoplace no) (effects (font (size 1.27 1.27))))
  (property "Description" "Generic connector, single row, 01x01, script generated" (at 193.04 99.06 0) (hide yes) (show_name no) (do_not_autoplace no) (effects (font (size 1.27 1.27))))
  (pin "1"))
 (symbol
  (lib_id "Device:R_US")
  (at 180.34 68.58 180)
  (unit 1)
  (body_style 1)
  (exclude_from_sim no)
  (in_bom yes)
  (on_board yes)
  (in_pos_files yes)
  (dnp no)
  (property "Reference" "R1" (at 182.88 67.3099 0) (show_name no) (do_not_autoplace no) (effects (font (size 1.27 1.27)) (justify right)))
  (property "Value" "4k7 1/8W" (at 182.88 69.8499 0) (show_name no) (do_not_autoplace no) (effects (font (size 1.27 1.27)) (justify right)))
  (property "Footprint" "Resistor_THT:R_Axial_DIN0204_L3.6mm_D1.6mm_P5.08mm_Horizontal" (at 179.324 68.326 90) (hide yes) (show_name no) (do_not_autoplace no) (effects (font (size 1.27 1.27))))
  (property "Datasheet" "" (at 180.34 68.58 0) (hide yes) (show_name no) (do_not_autoplace no) (effects (font (size 1.27 1.27))))
  (property "Description" "Resistor, US symbol" (at 180.34 68.58 0) (hide yes) (show_name no) (do_not_autoplace no) (effects (font (size 1.27 1.27))))
  (pin "2")
  (pin "1"))
 (symbol
  (lib_id "Device:Polyfuse")
  (at 173.99 99.06 90)
  (unit 1)
  (body_style 1)
  (exclude_from_sim no)
  (in_bom yes)
  (on_board yes)
  (in_pos_files yes)
  (dnp no)
  (fields_autoplaced yes)
  (property "Reference" "F2" (at 173.99 92.71 90) (show_name no) (do_not_autoplace no) (effects (font (size 1.27 1.27))))
  (property "Value" "RXEF110 1A1" (at 173.99 95.25 90) (show_name no) (do_not_autoplace no) (effects (font (size 1.27 1.27))))
  (property "Footprint" "Fuse:Fuse_Bourns_MF-RG300" (at 179.07 97.79 0) (hide yes) (show_name no) (do_not_autoplace no) (effects (font (size 1.27 1.27)) (justify left)))
  (property "Datasheet" "" (at 173.99 99.06 0) (hide yes) (show_name no) (do_not_autoplace no) (effects (font (size 1.27 1.27))))
  (property "Description" "Resettable fuse, polymeric positive temperature coefficient" (at 173.99 99.06 0) (hide yes) (show_name no) (do_not_autoplace no) (effects (font (size 1.27 1.27))))
  (pin "1")
  (pin "2"))
 (symbol
  (lib_id "Connector:Conn_01x01_Socket")
  (at 193.04 110.49 0)
  (unit 1)
  (body_style 1)
  (exclude_from_sim no)
  (in_bom yes)
  (on_board yes)
  (in_pos_files yes)
  (dnp no)
  (property "Reference" "J6" (at 193.548 105.156 0) (show_name no) (do_not_autoplace no) (effects (font (size 1.27 1.27)) (justify left)))
  (property "Value" "-12V" (at 191.77 107.95 0) (show_name no) (do_not_autoplace no) (effects (font (size 1.27 1.27)) (justify left)))
  (property "Footprint" "footprints:Connector" (at 193.04 110.49 0) (hide yes) (show_name no) (do_not_autoplace no) (effects (font (size 1.27 1.27))))
  (property "Datasheet" "" (at 193.04 110.49 0) (hide yes) (show_name no) (do_not_autoplace no) (effects (font (size 1.27 1.27))))
  (property "Description" "Generic connector, single row, 01x01, script generated" (at 193.04 110.49 0) (hide yes) (show_name no) (do_not_autoplace no) (effects (font (size 1.27 1.27))))
  (pin "1"))
 (symbol
  (lib_id "power:GND")
  (at 67.31 96.52 0)
  (unit 1)
  (body_style 1)
  (exclude_from_sim no)
  (in_bom yes)
  (on_board yes)
  (in_pos_files yes)
  (dnp no)
  (fields_autoplaced yes)
  (property "Reference" "#PWR030" (at 67.31 102.87 0) (hide yes) (show_name no) (do_not_autoplace no) (effects (font (size 1.27 1.27))))
  (property "Value" "GND" (at 67.31 101.6 0) (show_name no) (do_not_autoplace no) (effects (font (size 1.27 1.27))))
  (property "Footprint" "" (at 67.31 96.52 0) (hide yes) (show_name no) (do_not_autoplace no) (effects (font (size 1.27 1.27))))
  (property "Datasheet" "" (at 67.31 96.52 0) (hide yes) (show_name no) (do_not_autoplace no) (effects (font (size 1.27 1.27))))
  (property "Description" "Power symbol creates a global label with name \"GND\" , ground" (at 67.31 96.52 0) (hide yes) (show_name no) (do_not_autoplace no) (effects (font (size 1.27 1.27))))
  (pin "1"))
 (symbol
  (lib_id "module:TPS5430_Module")
  (at 143.51 58.42 0)
  (unit 1)
  (body_style 1)
  (exclude_from_sim no)
  (in_bom yes)
  (on_board yes)
  (in_pos_files yes)
  (dnp no)
  (fields_autoplaced yes)
  (property "Reference" "U2" (at 143.51 46.99 0) (show_name no) (do_not_autoplace no) (effects (font (size 1.27 1.27))))
  (property "Value" "TPS5430 Module 5V" (at 143.51 49.53 0) (show_name no) (do_not_autoplace no) (effects (font (size 1.27 1.27))))
  (property "Footprint" "footprints:TPS5430_Module" (at 143.51 58.42 0) (hide yes) (show_name no) (do_not_autoplace no) (effects (font (size 1.27 1.27))))
  (property "Datasheet" "" (at 143.51 58.42 0) (hide yes) (show_name no) (do_not_autoplace no) (effects (font (size 1.27 1.27))))
  (property "Description" "" (at 143.51 58.42 0) (hide yes) (show_name no) (do_not_autoplace no) (effects (font (size 1.27 1.27))))
  (pin "3")
  (pin "2")
  (pin "1")
  (pin "0"))
 (symbol
  (lib_id "Device:C")
  (at 95.25 80.01 0)
  (unit 1)
  (body_style 1)
  (exclude_from_sim no)
  (in_bom yes)
  (on_board yes)
  (in_pos_files yes)
  (dnp no)
  (fields_autoplaced yes)
  (property "Reference" "C1" (at 99.06 78.7399 0) (show_name no) (do_not_autoplace no) (effects (font (size 1.27 1.27)) (justify left)))
  (property "Value" "680uF" (at 99.06 81.2799 0) (show_name no) (do_not_autoplace no) (effects (font (size 1.27 1.27)) (justify left)))
  (property "Footprint" "Capacitor_THT:CP_Radial_D10.0mm_P5.00mm" (at 96.2152 83.82 0) (hide yes) (show_name no) (do_not_autoplace no) (effects (font (size 1.27 1.27))))
  (property "Datasheet" "" (at 95.25 80.01 0) (hide yes) (show_name no) (do_not_autoplace no) (effects (font (size 1.27 1.27))))
  (property "Description" "Unpolarized capacitor" (at 95.25 80.01 0) (hide yes) (show_name no) (do_not_autoplace no) (effects (font (size 1.27 1.27))))
  (pin "1")
  (pin "2"))
 (symbol
  (lib_id "module:TPS5430_Module")
  (at 143.51 101.6 0)
  (unit 1)
  (body_style 1)
  (exclude_from_sim no)
  (in_bom yes)
  (on_board yes)
  (in_pos_files yes)
  (dnp no)
  (fields_autoplaced yes)
  (property "Reference" "U3" (at 143.51 90.17 0) (show_name no) (do_not_autoplace no) (effects (font (size 1.27 1.27))))
  (property "Value" "TPS5430 Module 12V" (at 143.51 92.71 0) (show_name no) (do_not_autoplace no) (effects (font (size 1.27 1.27))))
  (property "Footprint" "footprints:TPS5430_Module" (at 143.51 101.6 0) (hide yes) (show_name no) (do_not_autoplace no) (effects (font (size 1.27 1.27))))
  (property "Datasheet" "" (at 143.51 101.6 0) (hide yes) (show_name no) (do_not_autoplace no) (effects (font (size 1.27 1.27))))
  (property "Description" "" (at 143.51 101.6 0) (hide yes) (show_name no) (do_not_autoplace no) (effects (font (size 1.27 1.27))))
  (pin "1")
  (pin "0")
  (pin "2")
  (pin "3"))
 (sheet_instances
  (path ""
   (page "1")))
 (embedded_fonts no))
